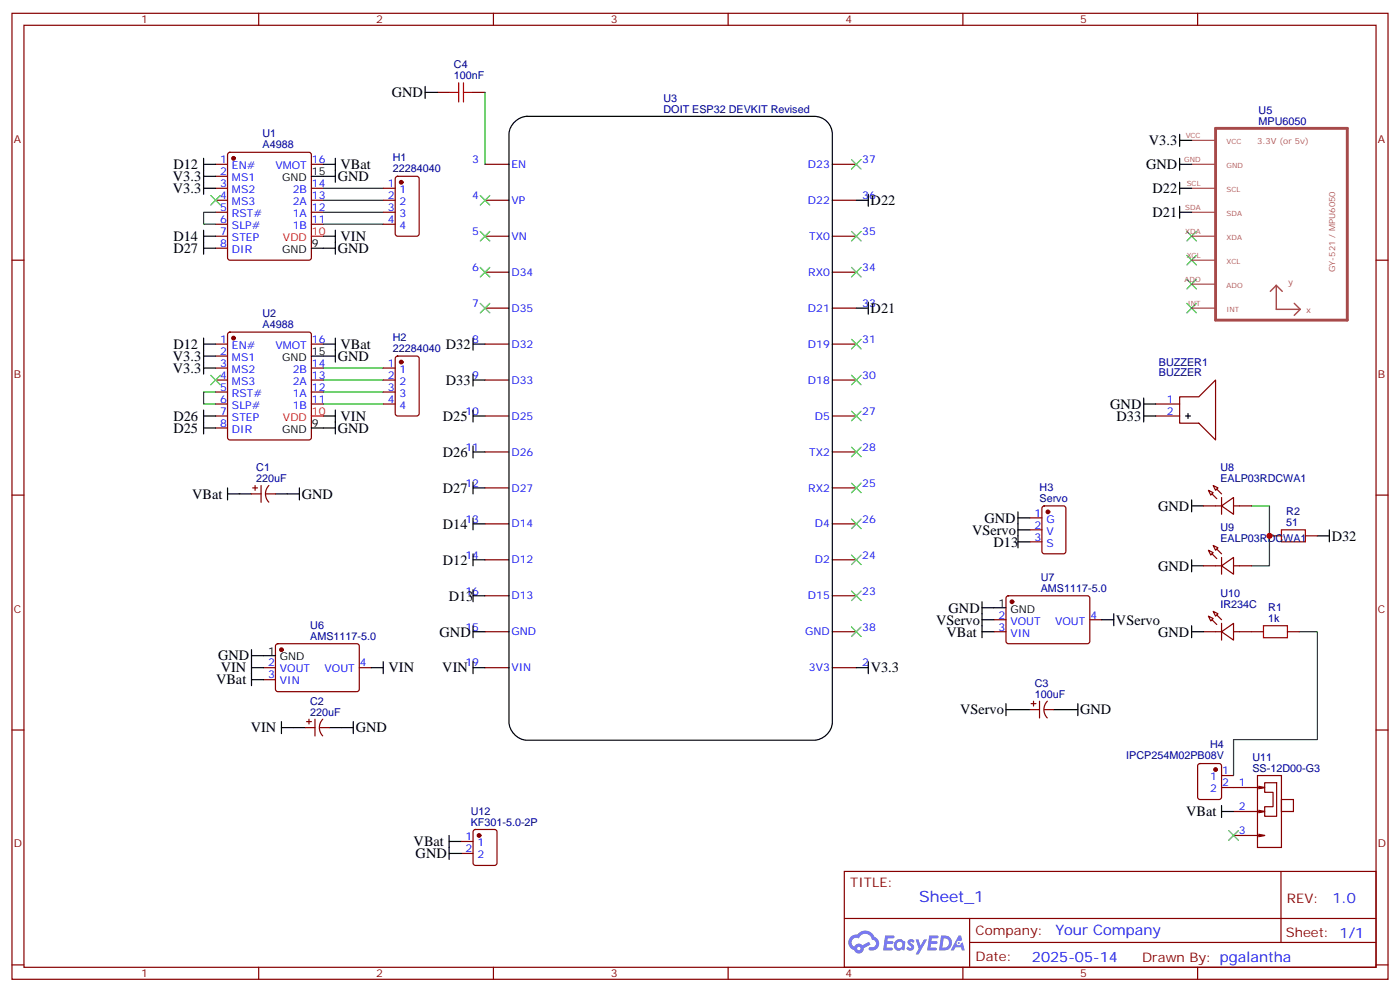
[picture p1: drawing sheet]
# EasyEDA schematic easyeda-doit-devkit-v1.json
TITLE: Sheet_1; REV: 1.0; Date: 2025-05-14; Sheet: 1/1; Drawn By: pgalantha; Company: Your Company

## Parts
BUZZER1  BUZZER  [BUZ-TH_BD12.0-P6.00-D0.9-RD]
C1  220uF  [CAP-TH_BD6.3-P2.50-D0.5-FD]
C2  220uF  [CAP-TH_BD6.3-P2.50-D0.5-FD]
C3  100uF  [CAP-TH_BD5.0-P2.00-D0.5-FD-1]
C4  100nF  [CAP-TH_L5.0-W2.5-P5.00-D1.0]
H1  22284040  [HDR-TH_4P-P2.54-V-M]
H2  22284040  [HDR-TH_4P-P2.54-V-M]
H3  Servo  [HDR-TH_3P-P2.54-V-M]
H4  IPCP254M02PB08V  [HDR-TH_2P-P2.54-V-M]
R1  1kΩ  [RES-TH_BD3.3-L9.2-P13.20-D0.6]
R2  51Ω  [RES-TH_BD3.3-L9.2-P13.20-D0.6]
U1  A4988  [DIP-16_L20.3-W15.2-P2.54_LS12.7_A4988]
U2  A4988  [DIP-16_L20.3-W15.2-P2.54_LS12.7_A4988]
U3  DOIT ESP32 DEVKIT Revised  [DOIT-ESP32-DEVKIT-V1-REVISED]
U5  MPU6050  [MPU6050]
U6  AMS1117-5.0  [SOT-223_L6.5-W3.5-P2.30-LS7.0-BR]
U7  AMS1117-5.0  [SOT-223_L6.5-W3.5-P2.30-LS7.0-BR]
U8  EALP03RDCWA1  [LED-TH_BD3.0-P2.54-RD]
U9  EALP03RDCWA1  [LED-TH_BD3.0-P2.54-RD]
U10  IR234C  [LED-TH_BD3.0-P2.54-RD]
U11  SS-12D00-G3  [SW-TH_3P-L8.8-W3.9-P2.50_SS12D00G3]
U12  KF301-5.0-2P  [CONN-TH_P5.00_KF301-5.0-2P]

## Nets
GND: BUZZER1.1(-) C1.2 C2.2 C3.2 C4.1 H3.1(G) U1.9(GND) U1.15(GND) U2.9(GND) U2.15(GND) U3.15(GND) U5.GND U6.1(GND) U7.1(GND) U8.1(K) U9.1(K) U10.1(C) U12.2
V3.3: U1.2(MS1) U1.3(MS2) U2.2(MS1) U2.3(MS2) U3.2(3V3) U5.VCC
VBat: C1.1 U1.16(VMOT) U2.16(VMOT) U6.3(VIN) U7.3(VIN) U11.2 U12.1
VIN: C2.1 U1.10(VDD) U2.10(VDD) U3.19(VIN) U6.2(VOUT) U6.4(VOUT)
D12: U1.1(EN#) U2.1(EN#) U3.14(D12)
D13: H3.3(S) U3.16(D13)
D14: U1.7(STEP) U3.13(D14)
D21: U3.33(D21) U5.SDA
D22: U3.36(D22) U5.SCL
D25: U2.8(DIR) U3.10(D25)
D26: U2.7(STEP) U3.11(D26)
D27: U1.8(DIR) U3.12(D27)
D32: R2.2 U3.8(D32)
D33: BUZZER1.2(+) U3.9(D33)
VServo: C3.1 H3.2(V) U7.2(VOUT) U7.4(VOUT)
Net-(C4-2): C4.2 U3.3(EN)
Net-(H1-1): H1.1 U1.14(2B)
Net-(H1-2): H1.2 U1.13(2A)
Net-(H1-3): H1.3 U1.12(1A)
Net-(H1-4): H1.4 U1.11(1B)
Net-(H2-1): H2.1 U2.14(2B)
Net-(H2-2): H2.2 U2.13(2A)
Net-(H2-3): H2.3 U2.12(1A)
Net-(H2-4): H2.4 U2.11(1B)
Net-(H4-1): H4.1 R1.2
Net-(H4-2): H4.2 U11.1
Net-(R1-1): R1.1 U10.2(A)
Net-(R2-1): R2.1 U8.2(A) U9.2(A)
Net-(U1-5): U1.5(RST#) U1.6(SLP#)
Net-(U2-5): U2.5(RST#) U2.6(SLP#)

Not connected (* = marked no-connect by the designer): U1 4(MS3)*; U2 4(MS3)*; U3 4(VP)* 5(VN)* 6(D34)* 7(D35)* 23(D15)* 24(D2)* 25(RX2)* 26(D4)* 27(D5)* 28(TX2)* 30(D18)* 31(D19)* 34(RX0)* 35(TX0)* 37(D23)* 38(GND)*; U5 ADO* INT* XCL* XDA*; U11 3*
